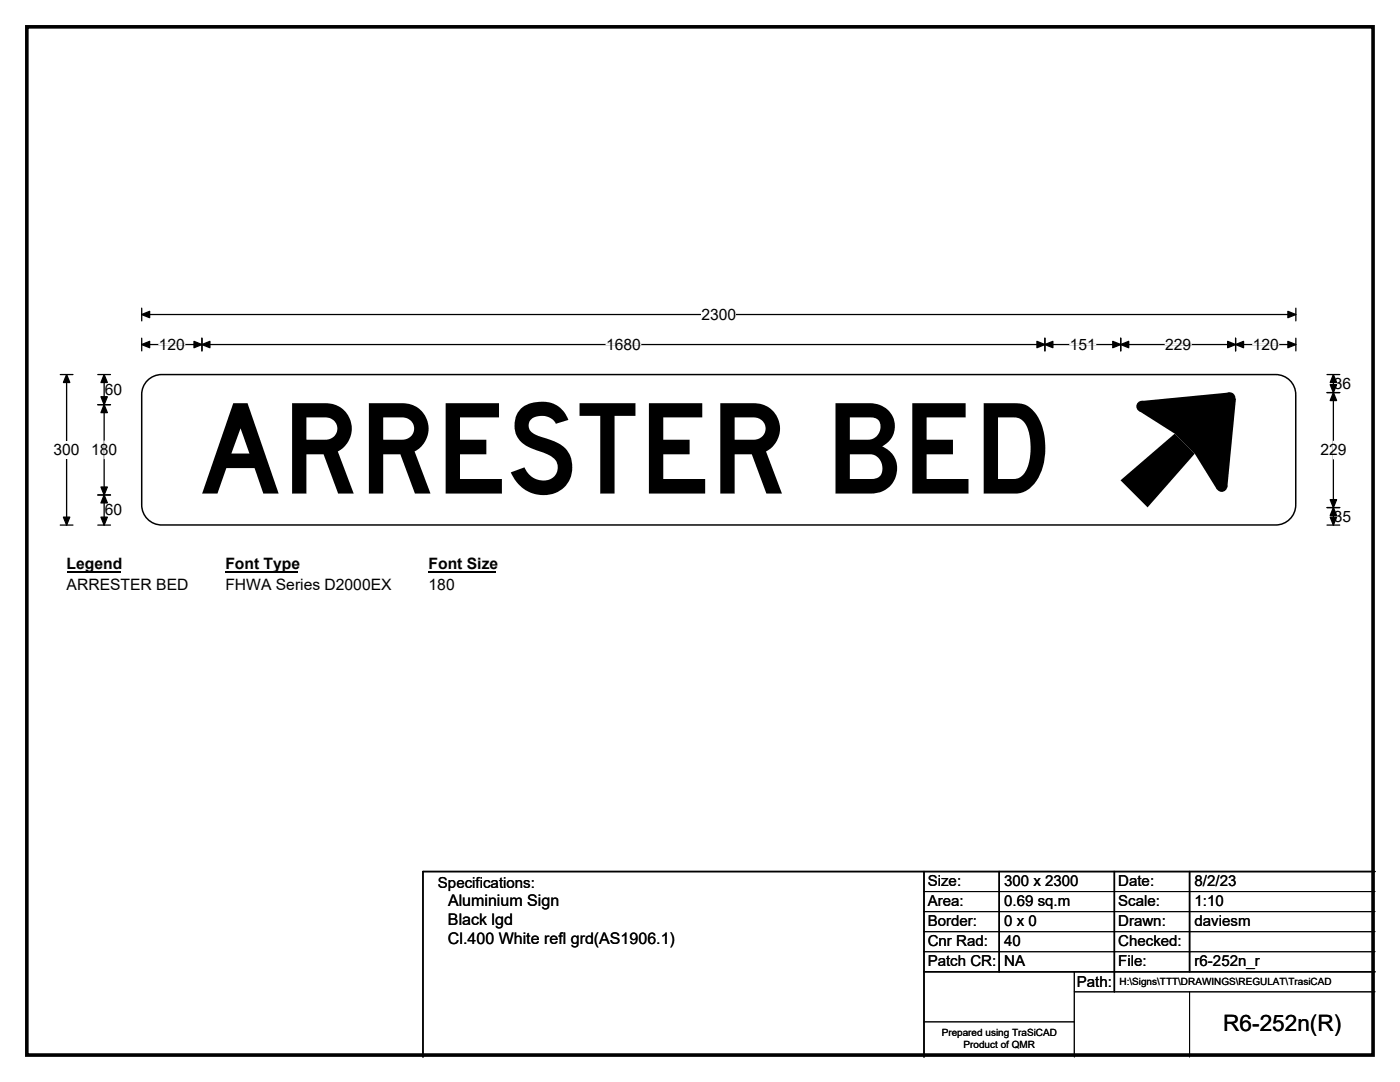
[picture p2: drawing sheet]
<svg xmlns="http://www.w3.org/2000/svg" width="279mm" height="216mm" viewBox="0 0 279 216" stroke-linecap="round" stroke-linejoin="round" font-family="sans-serif">
<path d="M5.4 5.4h268.6v205.1h-268.6z" fill="none" stroke="#000" stroke-width=".72"/>
<path d="M28.3 62.8h230.3M28.3 61.5v2.5M258.6 61.5v2.5" fill="none" stroke="#000" stroke-width=".25"/>
<path d="M28.3 62.8l1.6-.7v1.3zM257 62.1l1.6 .7-1.6 .6z" fill="#000" stroke="#000" stroke-width=".25"/>
<path d="M140 61h6.9v3.5h-6.9z" fill="#fff"/>
<path d="M12 74.7h2.6M13.3 74.7v30.1M28.3 68.7h230.3M28.3 67.5v2.5M40.3 67.5v2.5M208.5 67.5v2.5M223.7 67.5v2.5M246.6 67.5v2.5M258.6 67.5v2.5M12 104.8h2.6" fill="none" stroke="#000" stroke-width=".25"/>
<path d="M13.3 74.7l.6 1.6h-1.2zM28.3 68.7l1.6-.6v1.3zM40.3 68.7l1.6-.6v1.3zM38.7 68.1l1.6 .6-1.6 .7zM206.9 68.1l1.6 .6-1.6 .7zM208.5 68.7l1.6-.6v1.3zM222.1 68.1l1.6 .6-1.6 .7zM223.7 68.7l1.6-.6v1.3zM245 68.1l1.6 .6-1.6 .7zM246.6 68.7l1.6-.6v1.3zM257 68.1l1.6 .6-1.6 .7zM12.7 103.2h1.2l-.6 1.6z" fill="#000" stroke="#000" stroke-width=".25"/>
<path d="M31.7 68.7h5.2M120.9 68.7h7M213.5 68.7h5.2M232.5 68.7h5.2M250 68.7h5.2" fill="none" stroke="#fff" stroke-width=".25"/>
<path d="M10.7 88h5.2v3.5h-5.2z" fill="#fff"/>
<path d="M19.5 74.7h2.6M20.8 74.7v30.1M264.8 74.7h2.6M264.8 78.3h2.6M266.1 74.7v30.1M19.5 80.8h2.6M19.5 98.8h2.6M19.5 104.8h2.6M264.8 104.8h2.6M264.8 101.3h2.6" fill="none" stroke="#000" stroke-width=".25"/>
<path d="M20.8 74.7l.6 1.6h-1.2zM266.1 78.3l.6 1.6h-1.2zM266.1 74.7l.6 1.6h-1.2zM265.5 76.8h1.2l-.6 1.5zM20.8 80.8l.6 1.5h-1.2zM20.2 97.2h1.2l-.6 1.6zM20.2 79.2h1.2l-.6 1.6zM20.8 98.8l.6 1.6h-1.2zM20.2 103.2h1.2l-.6 1.6zM265.5 99.7h1.2l-.6 1.6zM266.1 101.3l.6 1.6h-1.2zM265.5 103.2h1.2l-.6 1.6z" fill="#000" stroke="#000" stroke-width=".25"/>
<path d="M20.8 88v3.5M266.1 88.1v3.5" fill="none" stroke="#fff" stroke-width=".25"/>
<path d="M13.3 110.8h10.7v3.5h-10.7z" fill="#fff"/>
<path d="M13.3 114.1h10.7" fill="none" stroke="#000" stroke-width=".32"/>
<path d="M45 110.8h14.4v3.5h-14.4z" fill="#fff"/>
<path d="M45 114.1h14.4" fill="none" stroke="#000" stroke-width=".32"/>
<path d="M85.5 110.8h13.5v3.5h-13.5z" fill="#fff"/>
<path d="M85.5 114.1h13.5" fill="none" stroke="#000" stroke-width=".32"/>
<g fill="#fff">
<path d="M13.3 115h24.2v3.4h-24.2z"/>
<path d="M45 115h33v3.4h-33z"/>
<path d="M85.5 115h5.2v3.4h-5.2z"/>
</g>
<path d="M29.4 75.9a4 4 0 0 1 2.9-1.2h222.3a4 4 0 0 1 4 4v22.1a4 4 0 0 1-4 4h-222.3a4 4 0 0 1-4-4v-22.1a4 4 0 0 1 1.1-2.8z" fill-rule="evenodd" fill="#fff" stroke="#fff" stroke-width=".2"/>
<path d="M29.4 75.9a4 4 0 0 1 2.9-1.2h222.3a4 4 0 0 1 4 4v22.1a4 4 0 0 1-4 4h-222.3a4 4 0 0 1-4-4v-22.1a4 4 0 0 1 1.1-2.8zM184.4 173.9v37M199.4 173.9v20M222.4 173.9v24M237.4 173.9v20M274.4 173.9h-190v37M184.4 193.9h90" fill="none" stroke="#000" stroke-width=".3"/>
<g fill="#000">
<path d="M223.6 95.8l10.8-9.3 4 4-9.4 10.7z"/>
<path d="M227.8 80l17.5-1.7 1.4 1.3-1.8 17.6-2.1 .4-4.4-7.1-4-4-7.1-4.5z" fill-rule="evenodd"/>
<circle cx="245.4" cy="79.4" r="1.12"/>
<circle cx="227.9" cy="81.1" r="1.12"/>
<circle cx="243.8" cy="97" r="1.12"/>
</g>
<path d="M184.4 177.9h90M184.4 181.9h90M184.4 185.9h90M184.4 189.9h90M214.4 193.9v17M214.4 197.9h60M237.4 197.9v13M184.4 203.9h30" fill="none" stroke="#000" stroke-width=".2"/>
<text font-size="25" x="39.8" y="98.5">ARRESTER BED</text>
<text font-size="4.5" x="244.1" y="205.7">R6-252n(R)</text>
<g font-size="3.2">
<text x="89.4" y="184.6">Black lgd</text>
<text x="89.4" y="180.8">Aluminium Sign</text>
<text x="89.4" y="188.4">Cl.400 White refl grd(AS1906.1)</text>
</g>
<g font-size="3.1">
<text x="140" y="63.8">2300</text>
<text x="31.7" y="69.8">120</text>
<text x="120.9" y="69.8">1680</text>
<text x="213.5" y="69.8">151</text>
<text x="232.5" y="69.8">229</text>
<text x="250" y="69.8">120</text>
<text x="266.2" y="77.6">36</text>
<text x="20.9" y="78.8">60</text>
<text x="10.7" y="90.8">300</text>
<text x="18.2" y="90.8">180</text>
<text x="263.5" y="90.8">229</text>
<text x="20.9" y="102.8">60</text>
<text x="266.2" y="104.1">35</text>
<text x="13.3" y="113.6">Legend</text>
<text x="45" y="113.6">Font Type</text>
<text x="85.5" y="113.6">Font Size</text>
<text x="13.3" y="117.8">ARRESTER BED</text>
<text x="45" y="117.8">FHWA Series D2000EX</text>
<text x="85.5" y="117.8">180</text>
</g>
<g font-size="3">
<text x="87.4" y="177.1">Specifications:</text>
<text x="185.1" y="176.8">Size:</text>
<text x="200.4" y="176.8">300 x 2300</text>
<text x="223.2" y="176.8">Date:</text>
<text x="238.4" y="176.8">8/2/23</text>
<text x="185.1" y="180.8">Area:</text>
<text x="185.1" y="184.8">Border:</text>
<text x="200.4" y="180.8">0.69 sq.m</text>
<text x="200.4" y="184.8">0 x 0</text>
<text x="223.2" y="180.8">Scale:</text>
<text x="223.2" y="184.8">Drawn:</text>
<text x="238.4" y="180.8">1:10</text>
<text x="238.4" y="184.8">daviesm</text>
<text x="185.1" y="188.8">Cnr Rad:</text>
<text x="200.4" y="188.8">40</text>
<text x="223.2" y="188.8">Checked:</text>
<text x="185.1" y="192.8">Patch CR:</text>
<text x="200.4" y="192.8">NA</text>
<text x="214.9" y="196.9">Path:</text>
<text x="223.2" y="192.8">File:</text>
<text x="238.4" y="192.8">r6-252n_r</text>
</g>
<g font-size="2">
<text x="223.4" y="196.5">H:\Signs\TTT\DRAWINGS\REGULAT\TrasiCAD</text>
<text x="187.9" y="206.7">Prepared using TraSiCAD</text>
<text x="192.3" y="209.1">Product of QMR</text>
</g>
</svg>
